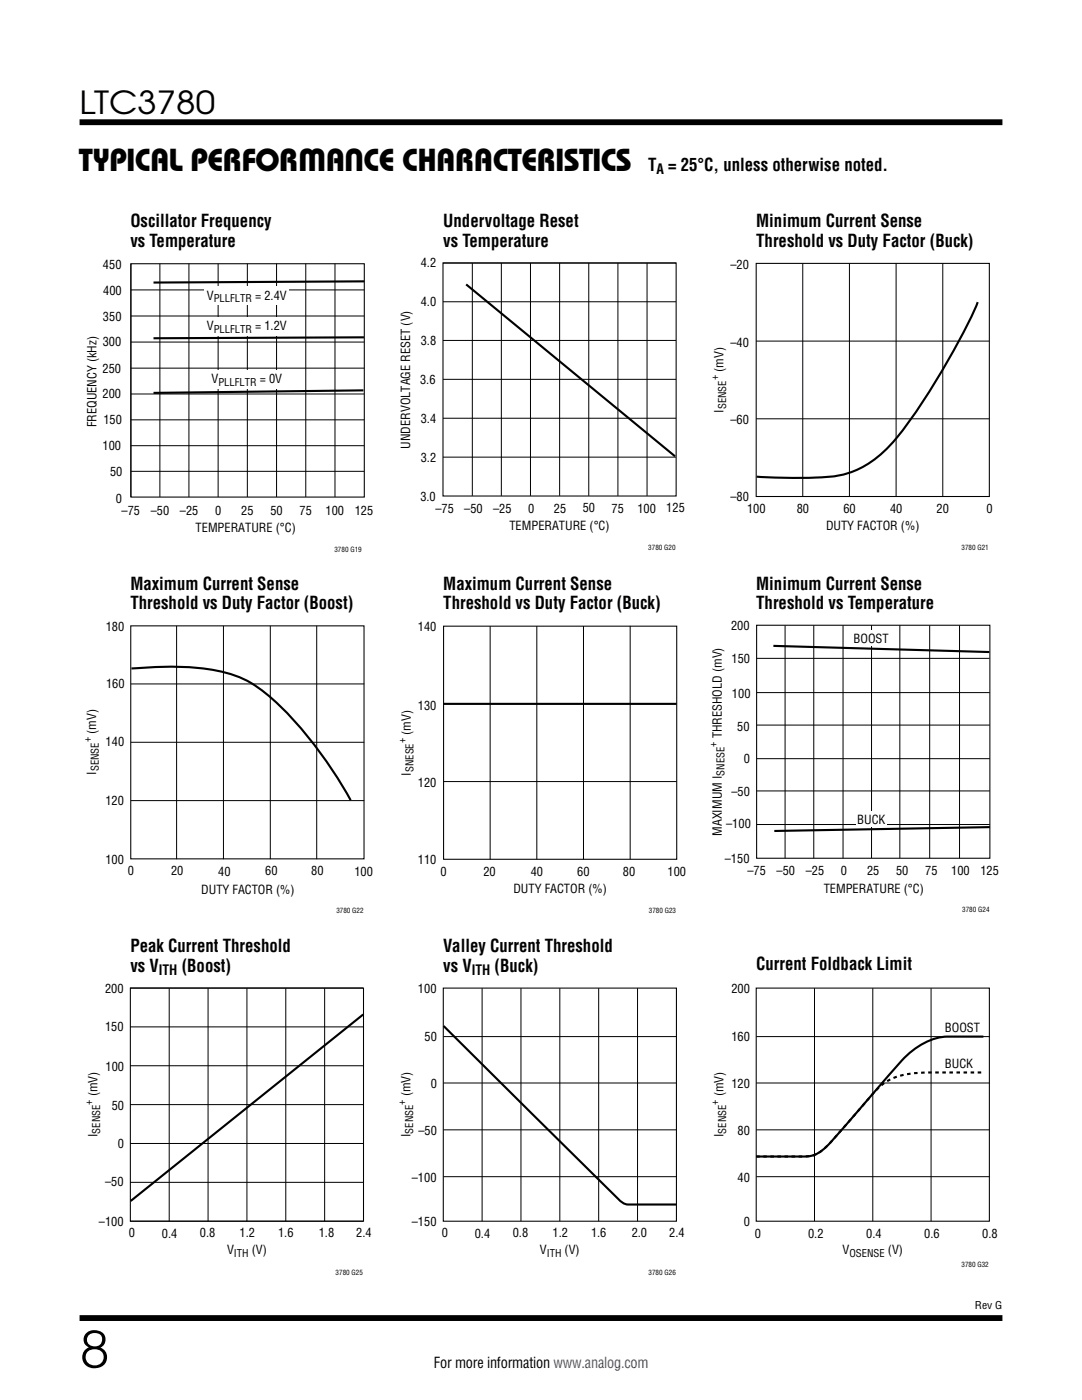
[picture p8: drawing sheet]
<svg xmlns="http://www.w3.org/2000/svg" width="216mm" height="279mm" viewBox="0 0 216 279" stroke-linecap="round" stroke-linejoin="round" font-family="sans-serif">
<path d="M15.9 24.4h184.1M15.9 263h184.1" fill="none" stroke="#000" stroke-width="1.2" stroke-linecap="butt"/>
<path d="M26.1 52.6h46.6v46.6h-46.6z" fill="none" stroke="#000" stroke-width=".21"/>
<g fill="none" stroke="#000" stroke-width=".2">
<path d="M26.1 57.9h46.6M26.1 52.6v46.6M31.9 52.6v46.6M37.7 52.6v46.6M43.5 52.6v46.6M49.4 52.6v46.6M55.2 52.6v46.6M61 52.6v46.6M66.8 52.6v46.6M26.1 78.6h46.6M26.1 73.5h46.6M26.1 68.3h46.6"/>
<path d="M26.1 63.1h46.6M26.1 94.1h46.6M26.1 88.9h46.6M26.1 83.8h46.6"/>
</g>
<path d="M72.7 56.2l-42.1 .2M72.5 77.9l-41.9 .5M72.6 67.3l-42 .2" fill="none" stroke="#000" stroke-width=".42"/>
<g fill="#fff">
<path d="M40.7 57.2h16.9v3.7h-16.9z"/>
<path d="M40.7 63.3h16.9v3.7h-16.9z"/>
<path d="M40.7 73.9h16.9v3.7h-16.9z"/>
</g>
<path d="M88.4 52.5h46.5v46.5h-46.5zM150.9 52.6h46.5v46.5h-46.5zM26.1 124.9h46.5v46.5h-46.5zM88.5 125h46.5v46.5h-46.5zM151 124.8h46.5v46.5h-46.5z" fill="none" stroke="#000" stroke-width=".21"/>
<g fill="none" stroke="#000" stroke-width=".2">
<path d="M88.4 52.5h46.5M94.2 52.5v46.5M100 52.5v46.5M105.9 52.5v46.5M111.7 52.5v46.5M117.5 52.5v46.5M123.3 52.5v46.5M129.1 52.5v46.5M160.2 52.6v46.5M169.5 52.6v46.5M178.8 52.5v46.6M188.1 52.5v46.6"/>
<path d="M88.4 67.9h46.5M88.4 60.2h46.5M88.4 75.7h46.5M150.9 68.1h46.5M88.4 83.5h46.5M88.4 91.2h46.5M150.9 83.6h46.5M26.1 136.5h46.6M35.2 124.9v46.6M44.6 124.9v46.6M53.9 124.9v46.6M63.2 124.9v46.6"/>
<path d="M97.8 125v46.5M107.1 125v46.5M116.4 124.9v46.6M125.7 124.9v46.6M151 131.4h46.5M151 138.2h46.5M156.7 124.8v46.5M162.4 124.8v46.5M168.2 124.8v46.5M173.9 124.8v46.5M179.6 124.8v46.5M185.5 124.8v46.5"/>
<path d="M191.5 124.8v46.5M26.1 148.1h46.6M26.1 159.8h46.6M88.5 156h46.5M151 144.7h46.5M151 151.4h46.5M151 157.8h46.5M151 164.6h46.5"/>
</g>
<path d="M93 56.8l41.7 34.3M195.1 60.3a136.2 136.2 0 0 1-16.2 27.2 19.6 19.6 0 0 1-11.8 7.5 94.6 94.6 0 0 1-16.1 .1M26.2 133.4h.5a66.1 66.1 0 0 1 16.7 .5 22.3 22.3 0 0 1 12.1 6.7 83.4 83.4 0 0 1 14.5 19.1M88.5 140.5h46.5" fill="none" stroke="#000" stroke-width=".42"/>
<g fill="#fff">
<path d="M170.2 125.6h7.4v3.2h-7.4z"/>
<path d="M170.9 161.9h6.1v3.2h-6.1z"/>
</g>
<path d="M154.3 128.9l43.1 1.2M197.5 165.1l-43 .7M72.5 202.5l-46.4 37.2M88.5 204.8l30.2 29.9a51.4 51.4 0 0 0 5.7 5.4l1 .3h9.5M196.2 206.9h-7.1a13.8 13.8 0 0 0-9.8 5.4l-7.5 8.7a104.7 104.7 0 0 1-7.8 8.6 5.5 5.5 0 0 1-4 1.2h-9.1" fill="none" stroke="#000" stroke-width=".42"/>
<path d="M26 197.2h46.5v46.5h-46.5zM88.5 197.2h46.5v46.5h-46.5zM150.9 197.2h46.5v46.5h-46.5z" fill="none" stroke="#000" stroke-width=".21"/>
<g fill="none" stroke="#000" stroke-width=".2">
<path d="M26 197.2h46.5M33.8 197.2v46.5M41.5 197.2v46.5M49.3 197.2v46.5M57 197.2v46.5M64.8 197.2v46.5M96.2 197.2v46.5M104 197.2v46.5M111.7 197.2v46.5M119.5 197.2v46.5M127.2 197.2v46.5M162.5 197.2v46.5"/>
<path d="M174.2 197.2v46.5M185.8 197.2v46.5M26 204.9h46.5M26 212.7h46.5M88.5 216.1h46.5M88.5 206.9h46.5M150.9 216.1h46.6M150.9 206.9h46.6M26 220.4h46.5M26 228.2h46.5M26 236h46.5M88.5 234.8h46.5"/>
<path d="M88.5 225.5h46.5M150.9 234.8h46.6M150.9 225.5h46.6M26 243.7h46.5"/>
</g>
<path d="M150.9 230.8h9.8a5.5 5.5 0 0 0 4.2-1.9l5.9-6.8a51.5 51.5 0 0 1 5.5-5.9 12.7 12.7 0 0 1 7.8-2.1l12.1-.1" fill="none" stroke="#000" stroke-width=".42" stroke-dasharray=".7 .7" stroke-linecap="butt"/>
<text font-size="10.6" x="15.9" y="272.9">8</text>
<g font-size="6.3">
<text x="15.9" y="22.8">LTC3780</text>
<text x="15.8" y="34.2">TYPICAL PERFORMANCE CHARACTERISTICS</text>
</g>
<g font-size="3.5">
<text x="129.3" y="34.1">T = 25°C, unless otherwise noted.</text>
<text x="26" y="45.3">Oscillator Frequency</text>
<text x="88.5" y="45.3">Undervoltage Reset</text>
<text x="150.9" y="45.3">Minimum Current Sense</text>
<text x="26" y="49.2">vs Temperature</text>
<text x="88.5" y="49.2">vs Temperature</text>
<text x="150.9" y="49.2">Threshold vs Duty Factor (Buck)</text>
<text x="26" y="117.7">Maximum Current Sense</text>
<text x="88.5" y="117.7">Maximum Current Sense</text>
<text x="150.9" y="117.7">Minimum Current Sense</text>
<text x="26" y="121.6">Threshold vs Duty Factor (Boost)</text>
<text x="88.5" y="121.6">Threshold vs Duty Factor (Buck)</text>
<text x="150.9" y="121.6">Threshold vs Temperature</text>
<text x="26" y="190">Peak Current Threshold</text>
<text x="88.5" y="190">Valley Current Threshold</text>
<text x="26" y="193.9">vs V</text>
<text x="36.3" y="193.9">(Boost)</text>
<text x="88.5" y="193.9">vs V</text>
<text x="98.7" y="193.9">(Buck)</text>
<text x="150.9" y="193.6">Current Foldback Limit</text>
</g>
<text font-size="3" x="86.6" y="273.1">For more information www.analog.com</text>
<g font-size="2.8">
<text x="131" y="34.8">A</text>
<text x="31.7" y="194.6">ITH</text>
<text x="94.1" y="194.6">ITH</text>
</g>
<g font-size="2.5">
<text x="20.5" y="53.7">450</text>
<text x="84" y="53.3">4.2</text>
<text x="145.8" y="53.6">–20</text>
<text x="20.6" y="58.9">400</text>
<text x="41.3" y="59.8">V</text>
<text x="50.9" y="59.8">= 2.4V</text>
<text x="20.5" y="64.1">350</text>
<text x="41.3" y="65.9">V</text>
<text x="50.9" y="65.9">= 1.2V</text>
<text x="84" y="61.1">4.0</text>
<text x="20.5" y="69.1">300</text>
<text x="84" y="68.8">3.8</text>
<text x="145.8" y="69.2">–40</text>
<text x="20.5" y="74.4">250</text>
<text x="42.2" y="76.4">V</text>
<text x="51.8" y="76.4">= 0V</text>
<text x="83.8" y="76.6">3.6</text>
<text x="144.3" y="74.3" transform="rotate(-90 144.3 74.3)">(mV)</text>
<text x="20.5" y="79.5">200</text>
<text x="144.3" y="82.4" transform="rotate(-90 144.3 82.4)">I</text>
<text x="19.2" y="85.3" transform="rotate(-90 19.2 85.3)">FREQUENCY (kHz)</text>
<text x="20.5" y="89.7">100</text>
<text x="20.6" y="84.7">150</text>
<text x="81.8" y="89.5" transform="rotate(-90 81.8 89.5)">UNDERVOLTAGE RESET (V)</text>
<text x="84" y="84.4">3.4</text>
<text x="145.8" y="84.6">–60</text>
<text x="22" y="94.9">50</text>
<text x="84" y="92.1">3.2</text>
<text x="23.1" y="100.3">0</text>
<text x="83.9" y="99.9">3.0</text>
<text x="145.8" y="100">–80</text>
<text x="24.3" y="102.7">–75</text>
<text x="30.1" y="102.7">–50</text>
<text x="35.9" y="102.7">–25</text>
<text x="39" y="106.2">TEMPERATURE (°C)</text>
<text x="42.9" y="102.7">0</text>
<text x="48.1" y="102.7">25</text>
<text x="53.9" y="102.8">50</text>
<text x="59.8" y="102.8">75</text>
<text x="65" y="102.8">100</text>
<text x="70.8" y="102.7">125</text>
<text x="86.9" y="102.3">–75</text>
<text x="92.6" y="102.3">–50</text>
<text x="98.4" y="102.3">–25</text>
<text x="101.7" y="105.8">TEMPERATURE (°C)</text>
<text x="105.4" y="102.3">0</text>
<text x="110.5" y="102.3">25</text>
<text x="116.3" y="102.3">50</text>
<text x="122" y="102.3">75</text>
<text x="127.2" y="102.3">100</text>
<text x="133" y="102.3">125</text>
<text x="149.1" y="102.4">100</text>
<text x="159" y="102.4">80</text>
<text x="164.8" y="105.8">DUTY FACTOR (%)</text>
<text x="168.3" y="102.4">60</text>
<text x="177.6" y="102.4">40</text>
<text x="186.9" y="102.4">20</text>
<text x="196.8" y="102.4">0</text>
<text x="21.1" y="125.9">180</text>
<text x="145.9" y="125.8">200</text>
<text x="83.4" y="126">140</text>
<text x="170.3" y="128.2">BOOST</text>
<text x="21.2" y="137.3">160</text>
<text x="146" y="132.4">150</text>
<text x="83.4" y="141.6">130</text>
<text x="146.1" y="139.3">100</text>
<text x="19.2" y="146.5" transform="rotate(-90 19.2 146.5)">(mV)</text>
<text x="21.1" y="148.9">140</text>
<text x="82" y="146.7" transform="rotate(-90 82 146.7)">(mV)</text>
<text x="144.1" y="147.4" transform="rotate(-90 144.1 147.4)">THRESHOLD (mV)</text>
<text x="147.1" y="145.9">50</text>
<text x="19.2" y="154.6" transform="rotate(-90 19.2 154.6)">I</text>
<text x="82" y="154.8" transform="rotate(-90 82 154.8)">I</text>
<text x="148.4" y="152.4">0</text>
<text x="21" y="160.6">120</text>
<text x="83.4" y="157">120</text>
<text x="145.9" y="158.8">–50</text>
<text x="144.1" y="166.8" transform="rotate(-90 144.1 166.8)">MAXIMUM I</text>
<text x="144.9" y="165.3">–100</text>
<text x="171.1" y="164.5">BUCK</text>
<text x="21" y="172.4">100</text>
<text x="83.4" y="172.4">110</text>
<text x="144.6" y="172.2">–150</text>
<text x="25.5" y="174.7">0</text>
<text x="34.1" y="174.7">20</text>
<text x="40.2" y="178.4">DUTY FACTOR (%)</text>
<text x="43.5" y="174.7">40</text>
<text x="52.9" y="174.7">60</text>
<text x="62.1" y="174.7">80</text>
<text x="70.7" y="174.7">100</text>
<text x="87.9" y="174.8">0</text>
<text x="96.5" y="174.8">20</text>
<text x="102.4" y="178.2">DUTY FACTOR (%)</text>
<text x="105.9" y="174.8">40</text>
<text x="115.2" y="174.8">60</text>
<text x="124.3" y="174.8">80</text>
<text x="133.2" y="174.8">100</text>
<text x="149.1" y="174.6">–75</text>
<text x="155" y="174.6">–50</text>
<text x="160.8" y="174.6">–25</text>
<text x="164.4" y="178.3">TEMPERATURE (°C)</text>
<text x="167.8" y="174.6">0</text>
<text x="173" y="174.6">25</text>
<text x="178.8" y="174.5">50</text>
<text x="184.6" y="174.6">75</text>
<text x="189.8" y="174.5">100</text>
<text x="195.6" y="174.5">125</text>
<text x="21" y="198.1">200</text>
<text x="83.4" y="198.1">100</text>
<text x="145.9" y="198.1">200</text>
<text x="21" y="205.7">150</text>
<text x="84.7" y="207.8">50</text>
<text x="145.9" y="207.8">160</text>
<text x="188.6" y="206">BOOST</text>
<text x="21" y="213.7">100</text>
<text x="188.6" y="213.1">BUCK</text>
<text x="19.5" y="218.8" transform="rotate(-90 19.5 218.8)">(mV)</text>
<text x="22.3" y="221.5">50</text>
<text x="81.9" y="218.8" transform="rotate(-90 81.9 218.8)">(mV)</text>
<text x="86" y="217.2">0</text>
<text x="144.3" y="218.8" transform="rotate(-90 144.3 218.8)">(mV)</text>
<text x="145.9" y="217.2">120</text>
<text x="19.5" y="226.9" transform="rotate(-90 19.5 226.9)">I</text>
<text x="81.9" y="226.9" transform="rotate(-90 81.9 226.9)">I</text>
<text x="83.5" y="226.5">–50</text>
<text x="144.3" y="226.9" transform="rotate(-90 144.3 226.9)">I</text>
<text x="147.2" y="226.5">80</text>
<text x="23.5" y="229.2">0</text>
<text x="21" y="236.8">–50</text>
<text x="82.2" y="235.9">–100</text>
<text x="147.2" y="235.9">40</text>
<text x="19.7" y="244.6">–100</text>
<text x="82.2" y="244.6">–150</text>
<text x="148.4" y="244.6">0</text>
<text x="25.7" y="246.9">0</text>
<text x="32.3" y="247">0.4</text>
<text x="39.9" y="246.9">0.8</text>
<text x="45.3" y="250.4">V</text>
<text x="47.8" y="246.9">1.2</text>
<text x="50.2" y="250.4">(V)</text>
<text x="55.5" y="246.9">1.6</text>
<text x="63.6" y="246.9">1.8</text>
<text x="71.1" y="246.9">2.4</text>
<text x="88.2" y="246.9">0</text>
<text x="94.7" y="247">0.4</text>
<text x="102.3" y="246.9">0.8</text>
<text x="107.7" y="250.4">V</text>
<text x="110.3" y="246.9">1.2</text>
<text x="112.7" y="250.4">(V)</text>
<text x="117.9" y="246.9">1.6</text>
<text x="126" y="246.9">2.0</text>
<text x="133.5" y="246.9">2.4</text>
<text x="150.6" y="247">0</text>
<text x="161.3" y="247">0.2</text>
<text x="168.1" y="250.4">V</text>
<text x="172.8" y="247">0.4</text>
<text x="177.2" y="250.4">(V)</text>
<text x="184.4" y="247">0.6</text>
<text x="196" y="247">0.8</text>
</g>
<g font-size="2.1">
<text x="42.6" y="60.3">PLLFLTR</text>
<text x="42.6" y="66.4">PLLFLTR</text>
<text x="43.6" y="77">PLLFLTR</text>
<text x="143.3" y="75.9" transform="rotate(-90 143.3 75.9)">+</text>
<text x="144.9" y="81.7" transform="rotate(-90 144.9 81.7)">SENSE</text>
<text x="18.1" y="148.2" transform="rotate(-90 18.1 148.2)">+</text>
<text x="80.9" y="148.3" transform="rotate(-90 80.9 148.3)">+</text>
<text x="143" y="149.1" transform="rotate(-90 143 149.1)">+</text>
<text x="19.7" y="153.9" transform="rotate(-90 19.7 153.9)">SENSE</text>
<text x="82.5" y="154.1" transform="rotate(-90 82.5 154.1)">SNESE</text>
<text x="144.6" y="154.8" transform="rotate(-90 144.6 154.8)">SNESE</text>
<text x="18.4" y="220.5" transform="rotate(-90 18.4 220.5)">+</text>
<text x="80.8" y="220.5" transform="rotate(-90 80.8 220.5)">+</text>
<text x="143.3" y="220.5" transform="rotate(-90 143.3 220.5)">+</text>
<text x="20" y="226.2" transform="rotate(-90 20 226.2)">SENSE</text>
<text x="82.4" y="226.2" transform="rotate(-90 82.4 226.2)">SENSE</text>
<text x="144.9" y="226.2" transform="rotate(-90 144.9 226.2)">SENSE</text>
<text x="46.7" y="250.9">ITH</text>
<text x="109.1" y="250.9">ITH</text>
<text x="169.5" y="250.9">OSENSE</text>
<text x="194.5" y="261.2">Rev G</text>
</g>
<g font-size="1.4">
<text x="66.7" y="110.2">3780 G19</text>
<text x="129.4" y="109.7">3780 G20</text>
<text x="191.9" y="109.8">3780 G21</text>
<text x="67.1" y="182.2">3780 G22</text>
<text x="129.5" y="182.2">3780 G23</text>
<text x="192" y="182">3780 G24</text>
<text x="67" y="254.4">3780 G25</text>
<text x="129.4" y="254.4">3780 G26</text>
<text x="191.9" y="252.9">3780 G32</text>
</g>
</svg>
